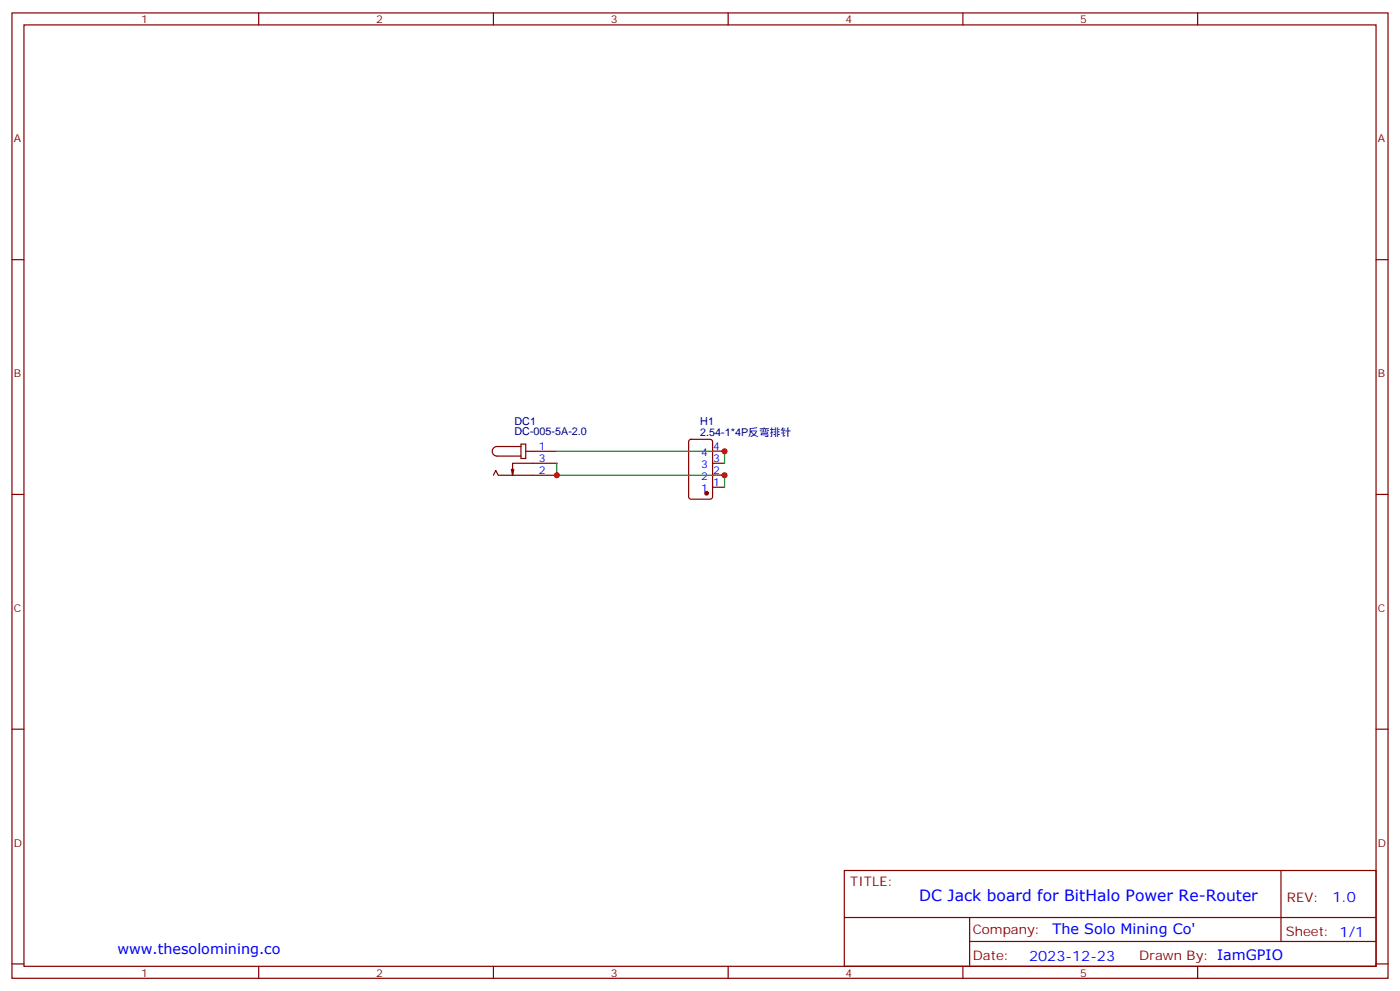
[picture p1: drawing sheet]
<svg xmlns="http://www.w3.org/2000/svg" width="412mm" height="292mm" viewBox="0 0 412 292" stroke-linecap="round" stroke-linejoin="round" font-family="sans-serif">
<g fill="none" stroke="#870000" stroke-width=".35">
<path d="M3.5 3.8h405.4v284.3h-405.4zM7.1 7.3h398.2v277.3h-398.2zM76.2 3.8v3.5M145.3 3.8v3.5M214.5 3.8v3.5M283.6 3.8v3.5M352.8 3.8v3.5M3.5 76.5h3.6M405.3 76.5h3.6M145.3 140l.7-1.4 .8 1.4h17.2M151.3 138.2l-.3 1.8M153.5 130.8h1.4v4.2h-1.4z"/>
<path d="M153.5 131.5h-7.1a1.41 1.41 0 0 0-1.4 1.4 1.41 1.41 0 0 0 1.4 1.4h7.1M154.9 132.9h9.1M164 136.5h-13v3.5l-.4-1.8M203.1 129.6l.5-.2h5.6l.6 .4 .1 16.5-.5 .7h-5.8l-.7-.4-.1-16.5zM209.9 132.9h3.5M209.9 140h3.5M209.9 136.5h3.5M3.5 145.6h3.6M209.9 143.5h3.5M405.3 145.6h3.6M3.5 214.8h3.6M405.3 214.8h3.6"/>
<path d="M248.7 256.4h156.6v28.2h-156.6zM377.3 256.4v20.9M248.7 270.2h156.5M285.6 277.3h119.6M285.6 270.2v14.2M3.5 283.9h3.6M76.2 284.6v3.5M145.3 284.6v3.5M214.5 284.6v3.5M283.6 284.6v3.5M352.8 284.6v3.5M405.3 283.9h3.6"/>
</g>
<circle cx="208.1" cy="145.3" r=".53" fill="#870000" stroke="#870000" stroke-width=".35"/>
<path d="M164 132.9h49.4v3.6M164 136.5v3.5h49.4v3.5" fill="none" stroke="#008700" stroke-width=".35"/>
<g fill="#c00">
<circle cx="213.4" cy="132.9" r=".88"/>
<circle cx="164" cy="140" r=".88"/>
<circle cx="213.4" cy="140" r=".88"/>
</g>
<text font-size="4.6" fill="#00f" x="270.8" y="265.4">DC Jack board for BitHalo Power Re-Router</text>
<g font-size="4.2" fill="#00f">
<text x="392.5" y="265.7">1.0</text>
<text x="310.1" y="275.1">The Solo Mining Co'</text>
<text x="34.6" y="280.9">www.thesolomining.co</text>
<text x="303.1" y="282.9">2023-12-23</text>
</g>
<g font-size="3.9" fill="#800">
<text x="250.5" y="261">TITLE:</text>
<text x="379.1" y="265.7">REV:</text>
<text x="286.6" y="275.1">Company:</text>
<text x="378.7" y="275.8">Sheet: 1/1</text>
<text x="286.6" y="282.7">Date:</text>
<text x="335.6" y="282.8">Drawn By: IamGPIO</text>
</g>
<g font-size="3.2" fill="#800">
<text x="41.6" y="6.8">1</text>
<text x="110.8" y="6.8">2</text>
<text x="179.9" y="6.8">3</text>
<text x="249.1" y="6.8">4</text>
<text x="318.2" y="6.8">5</text>
<text x="4.1" y="41.9">A</text>
<text x="405.9" y="41.9">A</text>
<text x="4.1" y="111.1">B</text>
<text x="405.9" y="111.1">B</text>
<text x="4.1" y="180.2">C</text>
<text x="405.9" y="180.2">C</text>
<text x="4.1" y="249.3">D</text>
<text x="405.9" y="249.3">D</text>
<text x="41.6" y="287.6">1</text>
<text x="110.8" y="287.6">2</text>
<text x="179.9" y="287.6">3</text>
<text x="249.1" y="287.6">4</text>
<text x="318.2" y="287.6">5</text>
</g>
<g font-size="3.2" fill="#000080">
<text x="151.5" y="125">DC1</text>
<text x="206.3" y="125.2">H1</text>
<text x="151.5" y="128.2">DC-005-5A-2.0</text>
<text x="206.3" y="128.3">2.54-1*4P反弯排针</text>
</g>
<g font-size="3.2" fill="#00f">
<text x="158.7" y="132.6">1</text>
<text x="158.7" y="136.1">3</text>
<text x="206.6" y="137.9">3</text>
<text x="206.6" y="134.3">4</text>
<text x="210.1" y="136.1">3</text>
<text x="210.1" y="132.6">4</text>
<text x="158.7" y="139.6">2</text>
<text x="206.6" y="141.4">2</text>
<text x="210.1" y="143.2">1</text>
<text x="210.1" y="139.6">2</text>
<text x="206.6" y="144.9">1</text>
</g>
</svg>
